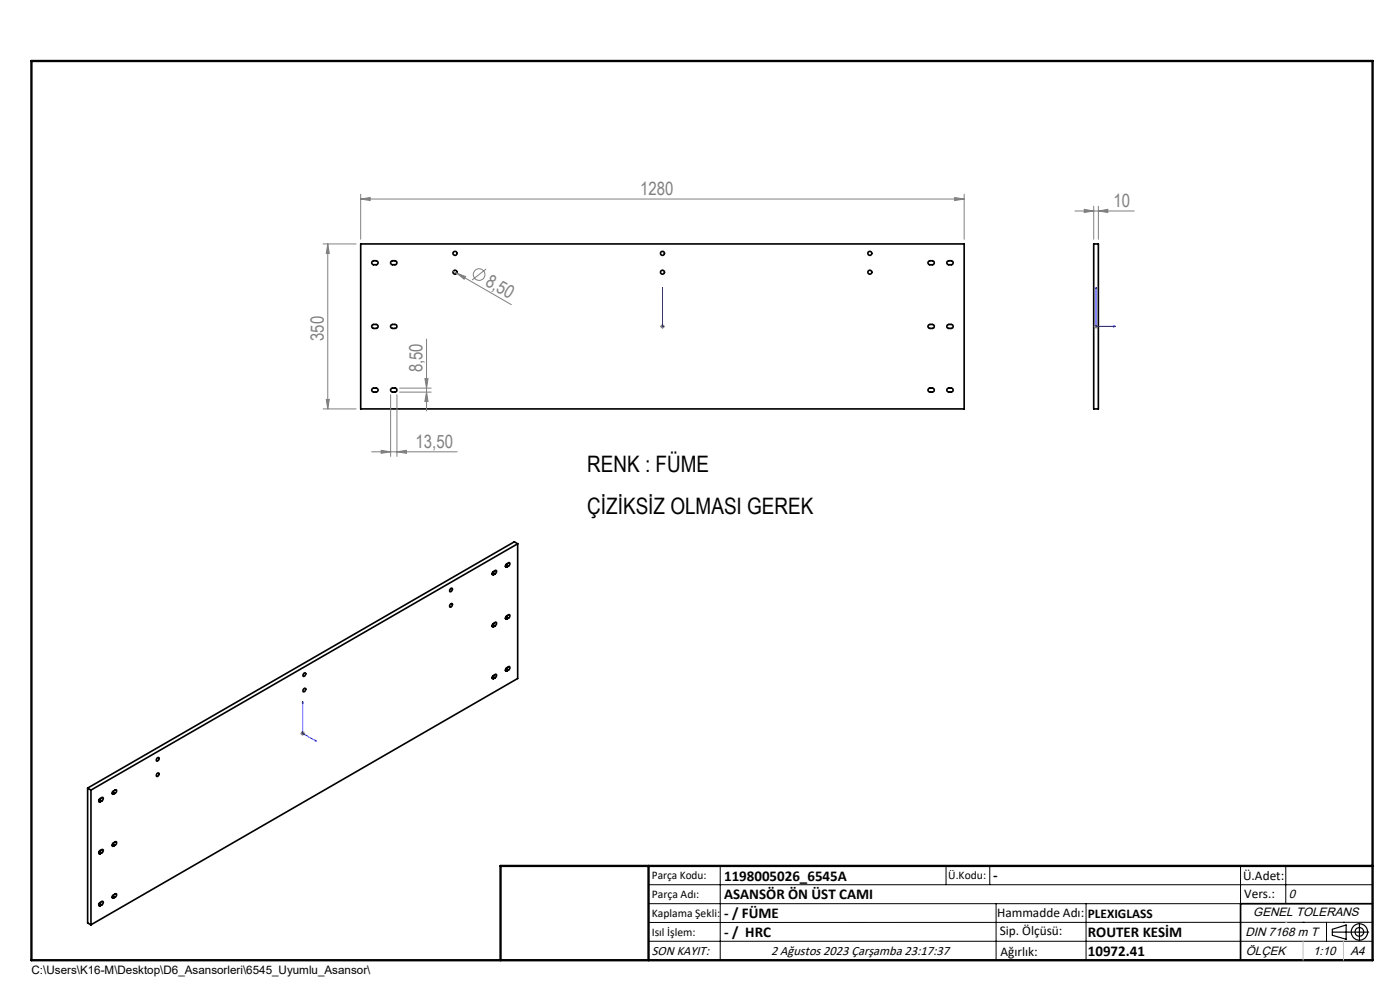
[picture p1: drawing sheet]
<svg xmlns="http://www.w3.org/2000/svg" width="297mm" height="210mm" viewBox="0 0 297 210" stroke-linecap="round" stroke-linejoin="round" font-family="sans-serif">
<g fill="none" stroke="#000" stroke-width=".35">
<path d="M76.5 51.7h128v35h-128zM79 55.4l.8-.1a.42 .42 0 0 1 .4 .4 .42 .42 0 0 1-.4 .5h-.5a.41 .41 0 0 1-.4-.3 .41 .41 0 0 1 .1-.5zM82.9 55.5l.9-.2a.42 .42 0 0 1 .4 .4 .42 .42 0 0 1-.4 .5l-.8-.1-.1-.2zM197 55.5l.8-.2a.42 .42 0 0 1 .4 .4 .42 .42 0 0 1-.4 .5l-.8-.1-.2-.4zM200.9 55.5l.9-.2a.42 .42 0 0 1 .4 .4 .42 .42 0 0 1-.4 .5l-.8-.1-.1-.2zM232 51.7h1v35h-1zM79 68.9l.8-.1a.42 .42 0 0 1 .4 .4 .42 .42 0 0 1-.4 .5h-.5a.43 .43 0 0 1-.4-.3 .43 .43 0 0 1 .1-.5zM83 68.9l.8-.1a.42 .42 0 0 1 .4 .4 .42 .42 0 0 1-.4 .5h-.5a.42 .42 0 0 1-.4-.3 .42 .42 0 0 1 .1-.5zM197 68.9l.8-.1a.42 .42 0 0 1 .4 .4 .42 .42 0 0 1-.4 .5h-.5a.43 .43 0 0 1-.4-.3 .43 .43 0 0 1 .1-.5zM201 68.9l.8-.1a.42 .42 0 0 1 .4 .4 .42 .42 0 0 1-.4 .5h-.5a.42 .42 0 0 1-.4-.3 .42 .42 0 0 1 .1-.5zM79 82.4l.8-.1a.42 .42 0 0 1 .4 .5 .42 .42 0 0 1-.4 .4h-.5a.44 .44 0 0 1-.4-.3 .44 .44 0 0 1 .1-.5zM82.9 82.5l.2-.2h.7a.42 .42 0 0 1 .4 .5 .42 .42 0 0 1-.4 .4l-.9-.2z"/>
<path d="M197 82.4l.8-.1a.42 .42 0 0 1 .4 .5 .42 .42 0 0 1-.4 .4h-.5a.44 .44 0 0 1-.4-.3 .44 .44 0 0 1 .1-.5zM201 82.4l.8-.1a.42 .42 0 0 1 .4 .5 .42 .42 0 0 1-.4 .4h-.5a.42 .42 0 0 1-.4-.3 .42 .42 0 0 1 .1-.5zM107.4 119.8l.5 .3M109.8 115.3l-.7-.4-90.5 52.3M109.8 115.3l-90.5 52.3M109.8 115.3v28.6l-90.5 52.3M95.5 128.2l.3-.2a.37 .37 0 0 1 .1 .5 .37 .37 0 0 1-.5 .1zM95.6 124.8a.27 .27 0 0 1 .4 .1 .27 .27 0 0 1-.2 .4v.1a.25 .25 0 0 1-.4 0 .25 .25 0 0 1 .1-.3zM104.4 121.7l.3 .2M104.4 132.8l.3 .2M104.5 121.4l.6 .3M104.5 132.4l.6 .3"/>
<path d="M105.1 121.7a.34 .34 0 0 0 .3-.3 .34 .34 0 0 0-.3-.4l-.4 .2a.39 .39 0 0 0-.3 .4 .39 .39 0 0 0 .2 .3h.1M105.1 132.7a.35 .35 0 0 0 .3-.3 .35 .35 0 0 0-.3-.4l-.4 .2a.42 .42 0 0 0-.1 .8h.1M105.1 121.7l-.4 .2M105.1 132.7l-.4 .3M107.2 120.1l.3 .2M107.2 131.2l.3 .1M107.4 130.8l.5 .3M107.9 120.1a.34 .34 0 0 0 .3-.4 .34 .34 0 0 0-.3-.3l-.4 .2a.42 .42 0 0 0-.1 .7h.1M107.9 131.1a.35 .35 0 0 0 .3-.3 .35 .35 0 0 0-.3-.4l-.4 .2a.39 .39 0 0 0-.3 .3 .39 .39 0 0 0 .2 .4h.1M107.9 120.1l-.4 .2M107.9 131.1l-.4 .2M64.5 146.1l.1-.1a.32 .32 0 0 1 .3 .3 .32 .32 0 0 1-.2 .3 .23 .23 0 0 1-.4 .1 .23 .23 0 0 1 0-.3z"/>
<path d="M64.5 142.8a.27 .27 0 0 1 .4 .1 .27 .27 0 0 1-.2 .4v.1a.25 .25 0 0 1-.4 0 .25 .25 0 0 1 0-.4zM104.4 143.8l.3 .2M104.5 143.5l.6 .2M105.1 143.7a.34 .34 0 0 0 .3-.3 .34 .34 0 0 0-.3-.3l-.4 .2a.39 .39 0 0 0-.3 .3 .39 .39 0 0 0 .2 .4h.1M105.1 143.7l-.4 .3M107.2 142.2l.3 .1M107.4 141.8l.5 .3M107.9 142.1a.35 .35 0 0 0 .3-.3 .35 .35 0 0 0-.3-.4l-.4 .2a.42 .42 0 0 0-.1 .8l.1-.1M107.9 142.1l-.4 .2M18.6 167.2l.7 .4M18.6 167.2v28.6l.7 .4M19.3 167.6v28.6"/>
<path d="M21 169.9l.2 .2M21.1 169.6l.5 .3M21.6 169.9a.4 .4 0 0 0 .3-.3 .4 .4 0 0 0-.2-.5l-.5 .3a.4 .4 0 0 0-.2 .3 .4 .4 0 0 0 .2 .4M21.6 169.9l-.4 .2M23.8 168.3l.3 .1M23.8 179.3l.3 .2M23.9 167.9l.5 .4M23.9 179l.5 .3M24.4 168.3a.35 .35 0 0 0 .4-.4 .35 .35 0 0 0-.4-.3l-.3 .2a.39 .39 0 0 0-.3 .3 .39 .39 0 0 0 .2 .4l.1-.1M24.4 179.3a.35 .35 0 0 0 .4-.4 .35 .35 0 0 0-.4-.3l-.3 .2a.42 .42 0 0 0-.1 .7h.1M24.4 168.3l-.3 .1M24.4 179.3l-.3 .2"/>
<path d="M33.3 164.1l.1-.1a.27 .27 0 0 1 .4 .1 .27 .27 0 0 1-.1 .4l-.2 .1a.22 .22 0 0 1-.3 .1 .22 .22 0 0 1 0-.3zM33.4 160.8a.24 .24 0 0 1 .3 0 .24 .24 0 0 1 0 .3 .27 .27 0 0 1-.2 .4 .27 .27 0 0 1-.3-.3zM21 180.9l.2 .2M21 192l.2 .1M21.1 180.6l.5 .3M21.1 191.6l.5 .3M21.6 191.9a.4 .4 0 0 0 .3-.3 .4 .4 0 0 0-.2-.4l-.5 .2a.4 .4 0 0 0-.2 .4 .4 .4 0 0 0 .2 .4v-.1M21.6 180.9a.34 .34 0 0 0 .3-.3 .34 .34 0 0 0-.3-.4l-.4 .2a.4 .4 0 0 0-.2 .3 .4 .4 0 0 0 .2 .4M21.6 191.9l-.4 .2M21.6 180.9l-.4 .2M23.8 190.3l.3 .2M23.9 190l.5 .3"/>
<path d="M24.4 190.3a.35 .35 0 0 0 .4-.3 .35 .35 0 0 0-.4-.4l-.3 .2a.39 .39 0 0 0-.3 .3 .39 .39 0 0 0 .2 .4h.1M24.4 190.3l-.3 .2M291.2 191.7h-28v12"/>
<circle cx="96.5" cy="53.7" r=".43"/>
<circle cx="96.5" cy="57.7" r=".42"/>
<circle cx="140.5" cy="53.7" r=".43"/>
<circle cx="140.6" cy="57.7" r=".42"/>
<circle cx="184.5" cy="53.7" r=".43"/>
<circle cx="184.5" cy="57.7" r=".42"/>
</g>
<g fill="none" stroke="#808080" stroke-width=".21">
<path d="M68.5 51.7h7M69.5 51.7l.4 2.1h-.7zM69.5 51.7v35M76.5 42.2l2-.3v.6zM76.5 41.2v9.6M76.5 42.2h128M96.2 57.5l.7 .5M96.9 58l1.9 .7-.3 .5zM96.9 58l11.6 6.6M103.1 57.1l-2.9 2.3M202.5 41.9l2 .3-2 .3zM204.5 41.2v9.6"/>
<path d="M228 44.8h12.6M230 44.4l2 .4-2 .3zM232 43.7v7.1M233 44.8l2-.4v.7zM233 43.7v7.1M90.5 71.9v15.3M140 69.2h1M140.2 68.9l.7 .7M140.5 68.7v1M140.9 68.9l-.7 .7M232 69.2h1M232.2 68.9l.7 .7"/>
<path d="M232.5 68.7v1M232.9 68.9l-.7 .7M68.5 86.7h7M69.2 84.7h.7l-.4 2zM78.8 95.8h18.2M80.9 95.5l2 .3-2 .4zM82.9 83.7v13.1M84.2 95.8l2-.3v.7zM84.2 83.7v13.1M84.8 82.3h6.7M84.8 83.2h6.7M90.1 80.3h.7l-.3 2z"/>
<path d="M90.5 83.2l.3 2h-.7zM63.7 155.6h1M63.9 155.2l.7 .7M64.2 155.1v1M64.6 155.2l-.7 .7"/>
<circle cx="101.6" cy="58.2" r="1.23"/>
</g>
<g fill="none" stroke="#000" stroke-width=".25">
<path d="M282.6 197.7h7.8M282.6 197.1l3-.9v3l-3-.8zM288.4 195.8v3.8M106.2 203.7h185"/>
<circle cx="288.4" cy="197.7" r="1.74"/>
<circle cx="288.4" cy="197.7" r=".93"/>
</g>
<path d="M140.5 69.1v.2zM140.5 60.9v.4v-.4M140.5 69.2h.1M140.5 60.9v8.3M232.5 60.9v8.3h4.2M232.5 60.9l.1 .4h-.2zM236.3 69.1l.4 .1-.4 .1zM64.2 148.8v6.8l2.9 1.7M64.2 148.8l.1 .3h-.2zM66.9 157l.2 .3-.2-.1z" fill="none" stroke="#00f" stroke-width=".21"/>
<g fill="none" stroke="#000" stroke-width=".21">
<path d="M137.6 187.7h153.6M137.6 191.7h153.6M137.6 199.7h153.6M152.8 183.7v20M200.7 183.7v4M210 183.7v4M211.3 191.7v12M230.4 191.7v12M263.2 183.7v20M272.8 183.7v8M276.4 195.6h.1M281.4 195.6v4.1"/>
<path d="M285 195.6h.1M291.2 195.6l-153.6 .1"/>
</g>
<path d="M6.7 12.9h284.5v190.8h-284.5zM137.6 183.7v20M291.2 183.7h-185v20" fill="none" stroke="#000" stroke-width=".5"/>
<path d="M276.4 199.7v4M285 199.7v4" fill="none" stroke="#c0c0c0" stroke-width=".21"/>
<path d="M272.8 195.6h.1" fill="none" stroke="#c0c0c0" stroke-width=".25"/>
<g fill="#00f">
<path d="M140.5 69.1v.2zM140.5 60.9v.4z"/>
<path d="M66.9 157l.2 .3-.2-.1zM64.2 148.8l.1 .3h-.2z"/>
<path d="M236.3 69.1l.4 .1-.4 .1zM232.5 60.9l.1 .4h-.2z"/>
</g>
<g fill="#808080">
<path d="M96.9 58l1.9 .7-.3 .5z"/>
<path d="M233 44.8l2-.4v.7zM230 44.4l2 .4-2 .3z"/>
<path d="M80.9 95.5l2 .3-2 .4zM84.2 95.8l2-.3v.7z"/>
<path d="M202.5 41.9l2 .3-2 .3zM76.5 42.2l2-.3v.6z"/>
<path d="M69.5 51.7l.4 2.1h-.7zM69.2 84.7h.7l-.4 2zM90.1 80.3h.7l-.3 2zM90.5 83.2l.3 2h-.7z"/>
</g>
<g font-size="4.8">
<text x="124.6" y="100.1">RENK : FÜME</text>
<text x="124.6" y="109.1">ÇİZİKSİZ OLMASI GEREK</text>
</g>
<g font-size="3.9" fill="#808080">
<text x="135.8" y="41.3">1280</text>
<text x="236.2" y="43.9">10</text>
<text x="102.8" y="60.4" transform="rotate(30 102.8 60.4)">8,50</text>
<text x="68.7" y="72.3" transform="rotate(-90 68.7 72.3)">350</text>
<text x="89.6" y="79" transform="rotate(-90 89.6 79)">8,50</text>
<text x="88.1" y="95">13,50</text>
</g>
<g font-size="3.2">
<text x="153.6" y="186.8">1198005026_6545A</text>
<text x="153.6" y="190.8">ASANSÖR ÖN ÜST CAMI</text>
<text x="210.7" y="186.6">-</text>
<text x="153.6" y="194.8">- / FÜME</text>
<text x="153.6" y="198.8">- / HRC</text>
<text x="230.8" y="198.7">ROUTER KESİM</text>
<text x="230.8" y="202.8">10972.41</text>
</g>
<g font-size="2.8">
<text x="263.7" y="186.7">Ü.Adet:</text>
<text x="263.9" y="190.5">Vers.:</text>
<text x="211.5" y="194.5">Hammadde Adı:</text>
<text x="230.8" y="194.7">PLEXIGLASS</text>
<text x="138.3" y="202.6">SON KAYIT:</text>
<text x="163.6" y="202.6">2 Ağustos 2023 Çarşamba 23:17:37</text>
<text x="212.1" y="198.4">Sip. Ölçüsü:</text>
<text x="212.2" y="202.7">Ağırlık:</text>
</g>
<g font-size="2.6">
<text x="273.4" y="190.4">0</text>
<text x="265.9" y="194.4">GENEL TOLERANS</text>
<text x="264.2" y="198.5">DIN 7168 m T</text>
<text x="264.3" y="202.6">ÖLÇEK</text>
<text x="278.5" y="202.6">1:10</text>
<text x="286.5" y="202.6">A4</text>
</g>
<g font-size="2.5">
<text x="138.3" y="186.4">Parça Kodu:</text>
<text x="138.3" y="190.5">Parça Adı:</text>
<text x="201.2" y="186.5">Ü.Kodu:</text>
<text x="138.3" y="194.5">Kaplama Şekli:</text>
<text x="138.3" y="198.6">Isıl İşlem:</text>
<text x="6.7" y="206.7">C:\Users\K16-M\Desktop\D6_Asansorleri\6545_Uyumlu_Asansor\</text>
</g>
</svg>
